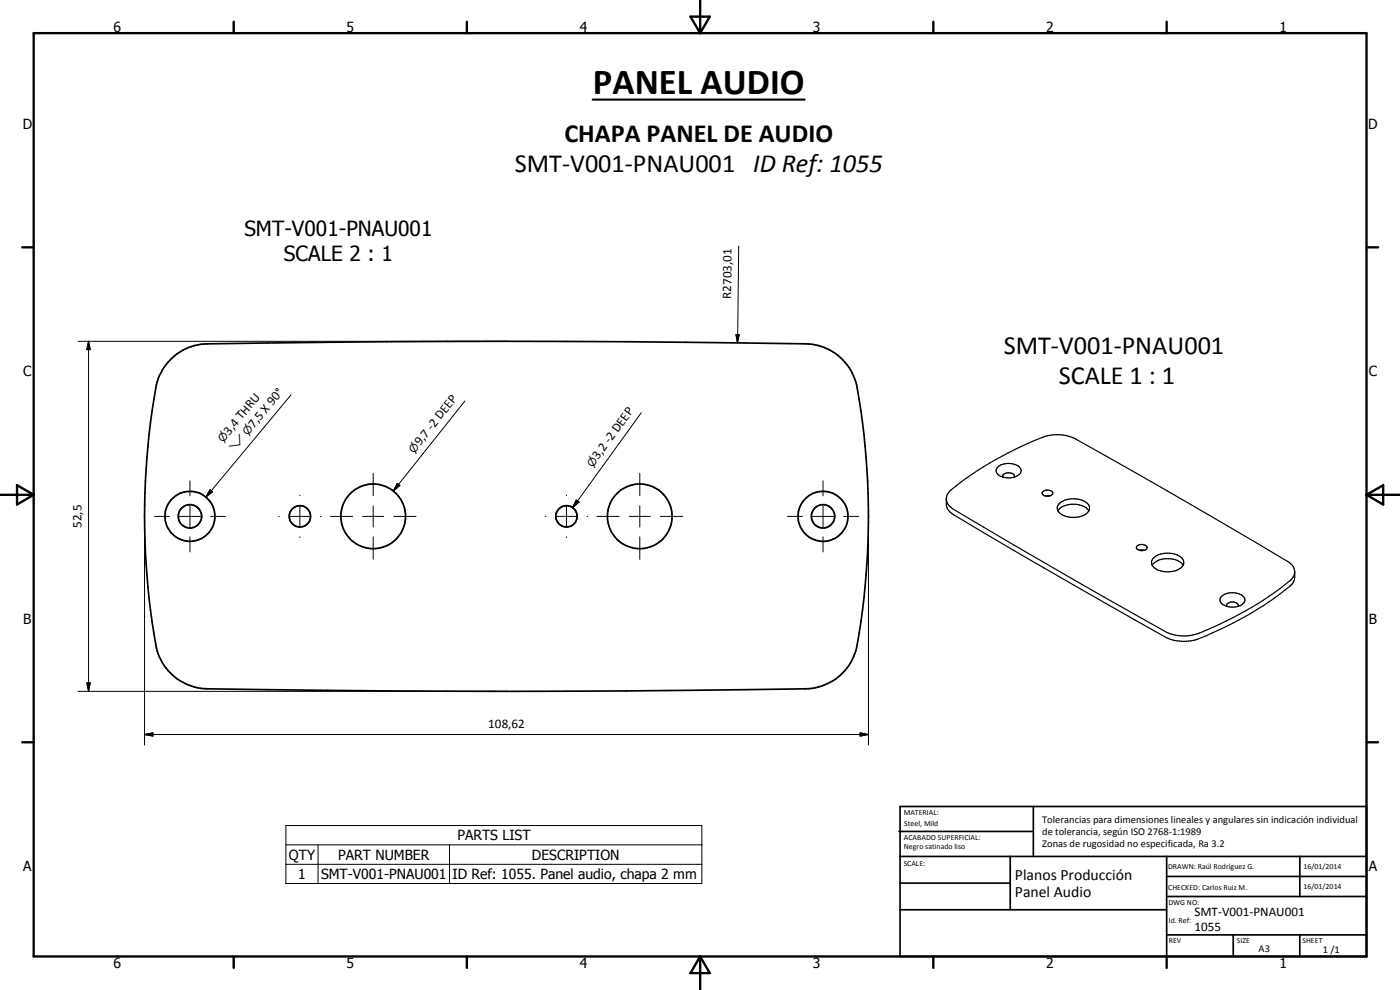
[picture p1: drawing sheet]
<svg xmlns="http://www.w3.org/2000/svg" width="420mm" height="297mm" viewBox="0 0 420 297" stroke-linecap="round" stroke-linejoin="round" font-family="sans-serif">
<g fill="none" stroke="#000" stroke-width=".51">
<path d="M51.1 108a15.7 15.7 0 0 1 11.2-4.8l53.8-.7 35.9-.1 35.9 .1 53.9 .7a15.9 15.9 0 0 1 15.4 13.2 219.1 219.1 0 0 1-.4 78.9 16 16 0 0 1-15 11.4l-53.9 .6-35.9 .1-35.9-.1-53.8-.6a15.9 15.9 0 0 1-15.5-13.2 218.9 218.9 0 0 1 .4-78.9 15.3 15.3 0 0 1 3.9-6.6zM269.8 249.5h40.3M270.1 242h140v45h-140zM270.1 257h140M303.2 257v16M310.1 242v15M350.1 257v30M390.1 257v12M270.1 265h33.1M270.1 273h80M350.1 269h60M350.1 263h60"/>
<path d="M350.1 280.5h60M370.1 280.5v6.5M390.1 280.5v6.5"/>
<circle cx="57" cy="154.9" r="3.5"/>
<circle cx="57" cy="154.9" r="7.5"/>
<circle cx="90" cy="154.9" r="3.2"/>
<circle cx="112" cy="154.9" r="9.7"/>
<circle cx="170" cy="154.9" r="3.2"/>
<circle cx="192" cy="154.9" r="9.7"/>
<circle cx="247" cy="154.9" r="3.5"/>
<circle cx="247" cy="154.9" r="7.5"/>
</g>
<g fill="none" stroke="#000" stroke-width=".35">
<path d="M284 150l.7 1.6 1.1 1a2583.7 2583.7 0 0 0 64.4 37.2 13.5 13.5 0 0 0 11.8-.7 94.8 94.8 0 0 0 25.8-15.6l.6-1.1 .2-.8M285.1 147.3a101.7 101.7 0 0 1 28.8-16.4 12.4 12.4 0 0 1 9 .8 2684.1 2684.1 0 0 1 63.9 37 4.2 4.2 0 0 1 1.8 4.5l-.6 1.7a76.7 76.7 0 0 1-18 12.1l-8 3.8a13.6 13.6 0 0 1-12.3 .3 1872.6 1872.6 0 0 1-64.3-37.2l-1.1-1.5-.3-1.1 .1-2.5zM299.5 140.1a5.2 5.2 0 0 1 6.7 .4 1.65 1.65 0 0 1-1.2 2.4 5.2 5.2 0 0 1-5.8-1l-.3-.8zM301 143.2a.99 .99 0 0 1 1.2-1.3 1.66 1.66 0 0 1 2.2 1.1v.2M312.9 147.6a2.07 2.07 0 0 1 3.1 .3 1.81 1.81 0 0 1-3.3 .1zM313.6 148.8h1.5M317.5 153.3a4.5 4.5 0 0 1 3.8-2 5.6 5.6 0 0 1 5.5 2M317.8 151.2a6.8 6.8 0 0 1 8.9 .2 2.11 2.11 0 0 1-1.3 3.2 6.5 6.5 0 0 1-7.9-1.3l-.2-.9zM341.3 163.7a2.1 2.1 0 0 1 2.9 .5 1.8 1.8 0 0 1-2.9 .6l-.3-.5zM341.9 165.1h1.5M345.8 169.6a6.5 6.5 0 0 1 7.8-1.3l1.1 .7 .3 .6M346.3 167.3a6.9 6.9 0 0 1 8.7 .5 1.96 1.96 0 0 1-1 2.8 6.7 6.7 0 0 1-8.2-.9l-.2-1.3z"/>
<path d="M366.6 178.9a5.2 5.2 0 0 1 6.8 .4 1.69 1.69 0 0 1-1.2 2.4 5.3 5.3 0 0 1-5.9-1l-.1-1zM368.2 181.9a.92 .92 0 0 1 .9-1.2l1.2-.1a1.15 1.15 0 0 1 1.2 1.3"/>
</g>
<g fill="none" stroke="#000" stroke-width=".71">
<path d="M10.1 9.9h400v277.1h-400zM70.1 6.5v3.4M140.1 6.5v3.4M207.2 5h5.8l-2.9 4.9zM210.1 0v9.9M280.1 6.5v3.4M350.1 6.5v3.4M6.7 74.2h3.4M410.1 74.2h3.5M.1 148.5h10M5.1 145.6l5 2.9-5 2.9zM410.1 148.5h10"/>
<path d="M410.1 148.5l5-2.9v5.8zM6.7 222.7h3.4M410.1 222.7h3.5M70.1 287v3.4M140.1 287v3.4M210.1 287v10M210.1 287l2.9 5h-5.8zM280.1 287v3.4M350.1 287v3.4"/>
</g>
<g fill="none" stroke="#000" stroke-width=".3">
<path d="M221.7 73.8l-.4 29.1M23.4 102.4h128.6M26.6 102.4l.5 2.5h-1zM26.6 102.4v105M87.3 118.5l-25.5 30.6M220.9 100.4h1l-.6 2.5zM139.5 120.3l-21.4 27M192.4 123.9l-20.5 28.4M43.4 154.9v68.7M46.3 154.9h4.5M53.8 154.9h6.4M57 144.3v4.5"/>
<path d="M57 151.8v6.3M63 146.9l.8 .7-2 1.5zM63.2 154.9h4.5M83.6 154.9h.3M86.8 154.9h6.4M90 148.5v.3M90 151.8v6.3M96.2 154.9h.2M99.1 154.9h6.7M108.8 154.9h6.4M112 142v6.8M112 151.8v6.3"/>
<path d="M118.2 154.9h6.7M119.2 145.1l.8 .6-1.9 1.6zM163.6 154.9h.3M166.8 154.9h6.4M170 148.5v.3M170 151.8v6.3M172.9 150l.9 .6-1.9 1.7zM176.2 154.9h.1M179.1 154.9h6.7M188.8 154.9h6.4M192 142v6.8M192 151.8v6.3"/>
<path d="M198.2 154.9h6.7M236.3 154.9h4.5M243.8 154.9h6.4M247 144.3v4.5M247 151.8v6.3M253.2 154.9h4.5M260.6 154.9v68.7M57 161.1v4.5M90 161.1v.2M112 161.1v6.7M170 161.1v.2M192 161.1v6.7"/>
<path d="M247 161.1v4.5M23.4 207.4h128.6M26.1 204.9h1l-.5 2.5zM258.1 219.9l2.5 .5-2.5 .5zM43.4 220.4l2.5-.5v1zM43.4 220.4h217.2M85.8 247.7h124.8v17.4h-124.8zM85.8 253.5h124.8M85.8 259.3h124.8M95.5 253.5v11.6M134.9 253.5v11.6"/>
</g>
<path d="M26.6 102.4l.5 2.5h-1zM220.9 100.4h1l-.6 2.5zM63 146.9l.8 .7-2 1.5zM119.2 145.1l.8 .6-1.9 1.6zM172.9 150l.9 .6-1.9 1.7zM26.1 204.9h1l-.5 2.5zM43.4 220.4l2.5-.5v1zM258.1 219.9l2.5 .5-2.5 .5z" fill="#000"/>
<path d="M177.9 29.9h63.6" fill="none" stroke="#000" stroke-width=".63"/>
<text font-size="11" x="177.9" y="28.3">PANEL AUDIO</text>
<g font-size="7.9">
<text x="169.4" y="42.6">CHAPA PANEL DE AUDIO</text>
<text x="154.5" y="51.6">SMT-V001-PNAU001 ID Ref: 1055</text>
<text x="301.2" y="106.3">SMT-V001-PNAU001</text>
<text x="317.7" y="115.3">SCALE 1 : 1</text>
</g>
<g font-size="6.3">
<text x="73.4" y="70.9">SMT-V001-PNAU001</text>
<text x="85.2" y="78.4">SCALE 2 : 1</text>
</g>
<g font-size="4.7">
<text x="304.6" y="263.9">Planos Producción</text>
<text x="304.6" y="269.3">Panel Audio</text>
</g>
<g font-size="4.2">
<text x="34" y="9.6">6</text>
<text x="104" y="9.6">5</text>
<text x="174" y="9.6">4</text>
<text x="244" y="9.6">3</text>
<text x="314" y="9.6">2</text>
<text x="384" y="9.6">1</text>
<text x="6.8" y="38.7">D</text>
<text x="410.6" y="38.7">D</text>
<text x="7" y="112.9">C</text>
<text x="410.8" y="112.9">C</text>
<text x="7" y="187.1">B</text>
<text x="410.8" y="187.1">B</text>
<text x="86.7" y="258">QTY</text>
<text x="101.5" y="257.9">PART NUMBER</text>
<text x="137.3" y="252.2">PARTS LIST</text>
<text x="159.6" y="258">DESCRIPTION</text>
<text x="7" y="261.4">A</text>
<text x="89.5" y="263.8">1</text>
<text x="96.4" y="263.8">SMT-V001-PNAU001</text>
<text x="135.8" y="263.8">ID Ref: 1055. Panel audio, chapa 2 mm</text>
<text x="410.8" y="261.4">A</text>
<text x="34" y="290.4">6</text>
<text x="104" y="290.4">5</text>
<text x="174" y="290.4">4</text>
<text x="244" y="290.4">3</text>
<text x="314" y="290.4">2</text>
<text x="384" y="290.4">1</text>
</g>
<g font-size="3.9">
<text x="219.4" y="89.7" transform="rotate(-89 219.4 89.7)">R2703,01</text>
<text x="68.8" y="130.7" transform="rotate(-50 68.8 130.7)">3,4 THRU</text>
<text x="76.2" y="128.6" transform="rotate(-50 76.2 128.6)">7,5 X 90°</text>
<text x="126.1" y="133.9" transform="rotate(-51 126.1 133.9)">9,7 -2 DEEP</text>
<text x="179.6" y="138.1" transform="rotate(-54 179.6 138.1)">3,2 -2 DEEP</text>
<text x="24.5" y="158.4" transform="rotate(-90 24.5 158.4)">52,5</text>
<text x="146.5" y="218.3">108,62</text>
<text x="358.5" y="275">SMT-V001-PNAU001</text>
<text x="358.5" y="279.4">1055</text>
</g>
<g font-size="3.3">
<text x="74.4" y="130.7" transform="rotate(-50 74.4 130.7)">n</text>
<text x="67" y="132.8" transform="rotate(-50 67 132.8)">n</text>
<text x="70.3" y="135.6" transform="rotate(-50 70.3 135.6)">w</text>
<text x="124.3" y="136.1" transform="rotate(-51 124.3 136.1)">n</text>
<text x="177.9" y="140.3" transform="rotate(-54 177.9 140.3)">n</text>
</g>
<g font-size="3.1">
<text x="312.7" y="246.8">Tolerancias para dimensiones lineales y angulares sin indicación individual</text>
<text x="312.7" y="250.4">de tolerancia, según ISO 2768-1:1989</text>
<text x="312.7" y="254">Zonas de rugosidad no especificada, Ra 3.2</text>
<text x="377.7" y="285.6">A3</text>
<text x="397" y="285.9">1 /1</text>
</g>
<g font-size="2.4">
<text x="271.2" y="244.4">MATERIAL:</text>
<text x="271.3" y="252">ACABADO SUPERFICIAL:</text>
<text x="271.4" y="247.9">Steel, Mild</text>
<text x="271.3" y="254.6">Negro satinado liso</text>
<text x="271.2" y="259.7">SCALE:</text>
<text x="350.6" y="260.8">DRAWN: Raúl Rodríguez G.</text>
<text x="391.2" y="260.6">16/01/2014</text>
<text x="350.6" y="267">CHECKED: Carlos Ruiz M.</text>
<text x="391.2" y="266.7">16/01/2014</text>
<text x="350.6" y="271.4">DWG NO:</text>
<text x="350.8" y="276.9">Id. Ref:</text>
<text x="350.8" y="282.8">REV</text>
<text x="371.2" y="282.9">SIZE</text>
<text x="390.9" y="282.9">SHEET</text>
</g>
</svg>
